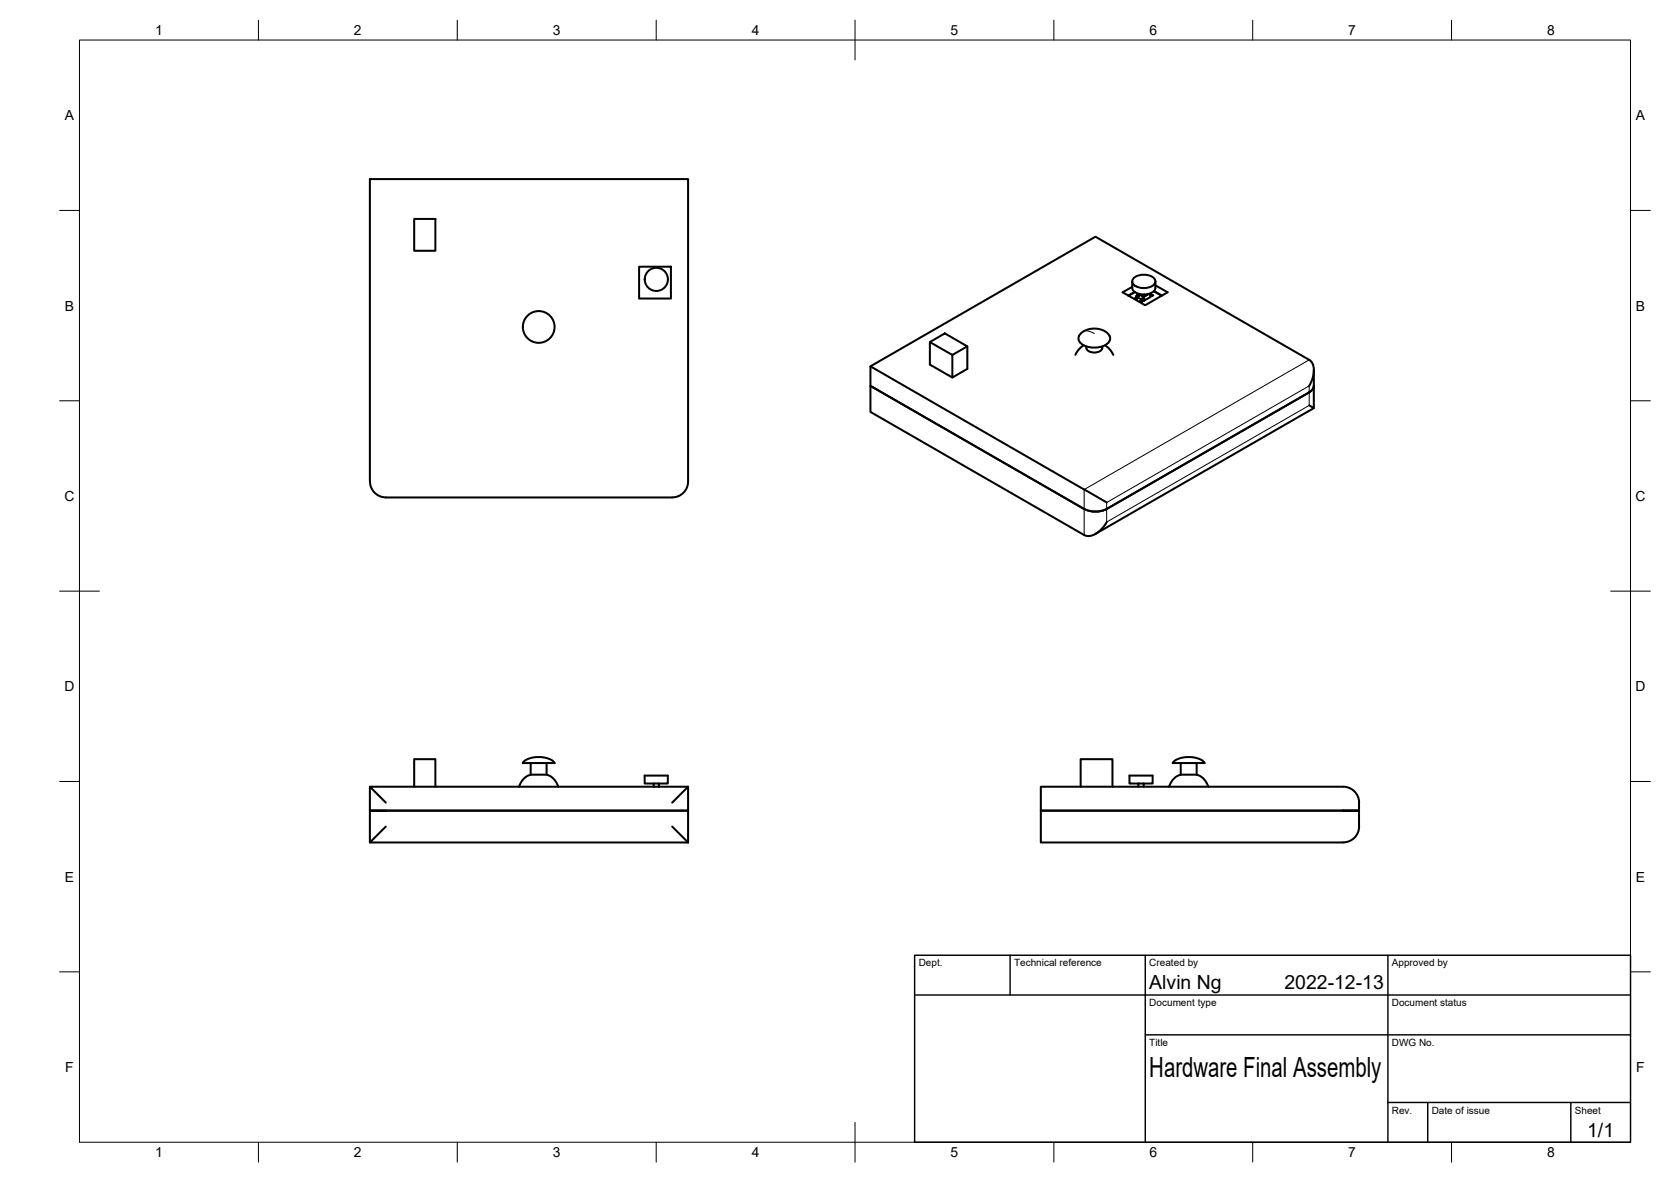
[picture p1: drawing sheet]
<svg xmlns="http://www.w3.org/2000/svg" width="420mm" height="297mm" viewBox="0 0 420 297" stroke-linecap="round" stroke-linejoin="round" font-family="sans-serif">
<!-- layer: Visible -->
<g fill="none" stroke="#000" stroke-width=".51">
<path d="M104.1 55h5.4v8h-5.4zM160.7 67h8v8h-8zM284.7 70.7v1.6a2.89 2.89 0 0 0 3.6 1.7 2.22 2.22 0 0 0 2.2-1.7v-1.6M285.1 69.9a3.9 3.9 0 0 1 5.3 .4 1.76 1.76 0 0 1-1.9 2l-1.2 .1a2.46 2.46 0 0 1-2.6-1.7zM285.3 73.4l-1.6 .9M285.4 73.4l-1.6 .9M285.4 75l.3 .1M285.4 75h.1M285.9 73.7l.1 .5-.6 .8M286 74.7l1 .6M286 74.7h.1M286 74.2l.2 .1"/>
<path d="M286.2 74.4l-.5 .7M286.2 74.4h.1M286.4 73.9l1.1 .6M286.7 75.7h.1M286.7 74l1 .4M287.3 75.4l.4 .2M287.4 74.1v.1M287.4 74.1h.4M287.5 74l-.1 .1M287.5 75.1l-.2-.1-.3 .1-.1 .5-.2 .1M287.5 75.1l-.2 .2-.1 .5-.2 .1-.3-.1M287.5 75.1h.1"/>
<path d="M287.5 74.5h.2M287.7 74l.1 .1M287.8 74.1v.1M288.4 74l-.7 .4M288.8 73.9l-1.1 .6M289.2 73.7v1l-1.5 .9M289.2 73.9l.3 .1v.3M289.4 74l-.2 .1M289.5 74.1l.3 .2-.3 .1-.3-.2M289.8 74.2v.1M290.1 73.2l2 1.1M290.2 73.1l2 1.2"/>
<path d="M290.5 71.7l3.1 1.8-5.7 3.2-5.6-3.2 2.4-1.4M218.9 92.1l56.5-32.6 53.8 30.9a3.5 3.5 0 0 1 1 3.9l-1 2.7M233.8 86v5.6l5.7 3.3 3.7-2.2v-5.7M233.8 86l3.8-2.2 5.6 3.2-3.7 2.2zM239.5 89.2v5.7M271.7 83.9l1.3-.9 1.3-.4h1.1l2.1 .4 1.3 1.2a1.59 1.59 0 0 1-.7 2.4 5.6 5.6 0 0 1-6.7-.8 1.45 1.45 0 0 1 .1-1.7zM272.5 86.8l-1.1 .8-1 1.6M273.2 87.1a1.56 1.56 0 0 0 2 1.5 1.56 1.56 0 0 0 2-1.5M277.8 86.8l1.1 .9 1 1.5M329.2 98.6l-50.9 29.3a6.3 6.3 0 0 1-5.7 0M330.3 93v9.6l-54.9 31.6M330.3 97l-.4 1-.7 .6"/>
<path d="M329.2 101.9l1.2 .7M97 125h72M97 125a4 4 0 0 1-4-4v-76h80v76a4 4 0 0 1-4 4M272.6 127.9l-53.7-30.9v6.5l53.7 31a3.5 3.5 0 0 0 3.9-1.1l1.8-2.2M278.3 126.3l-59.4-34.2v4.9l53.7 30.9M93 197.7v14h80M104.1 197.7v-6.9h5.4v6.9M131.7 191.4l.7-.5 1.2-.5 2.4-.1 2.5 .6 .9 .9h-8zM133.4 194.7h4M133.4 194.7l-1 .4-.8 .7-1.1 1.9M133.4 191.8v2.9M137.4 194.7l1.1 .4 .8 .7 1.1 1.9"/>
<path d="M137.4 191.8v2.9M162.1 194.9h5.8v2h-5.8zM164.5 196.9l-.2 .8M165.6 196.9l.1 .8M173 197.7h-80l4 4M271.7 197.7v-6.9h8v6.9M284 194.9h5.8v2h-5.8zM286.4 196.9l-.2 .8M287.5 196.9l.1 .8M295.1 191.4l.8-.5 1.2-.5 2.3-.1 2.5 .6 1 .9h-8zM296.9 194.7h4M296.9 194.7l-1.1 .4-.8 .7-1.1 1.9"/>
<path d="M296.9 191.8v2.9M300.9 194.7l1 .4 .8 .7 1.1 1.9M300.9 191.8v2.9M337.7 197.7h-76v6h76h-76v8h76M337.7 197.7a4 4 0 0 1 4 4v2h-4h4v4a4 4 0 0 1-4 4M97 207.7l-4 4M169 207.7l4 4M169 201.7l4-4v6h-80h80v8"/>
<circle cx="165" cy="70.2" r="2.91"/>
<circle cx="135.5" cy="82.2" r="4"/>
</g>
<!-- layer: Visible Narrow -->
<g fill="none" stroke="#000" stroke-width=".25">
<path d="M285.4 75l.3 .1zM285.5 75h.4zM285.5 75h.1M285.6 74.9h.1M285.7 75.1h.1M285.7 74.8h.1M285.7 74.8l-.1 .1M285.7 74.4l.2 .2v.3l-.2-.1zM285.7 74.4h.1M285.8 74.4h.1M285.8 74.3l-.1 .1M285.9 75l-.2 .1 .2-.1"/>
<path d="M285.9 75h.1M285.9 74.9h.1M285.9 74.9v.1M286 74.6h.1M286 73.8v.4M286 74.6v.1M286 74.6l-.1 .4M286 74.2l-.2 .1 .2 .2 .2-.2M286 74.5h.1M286 74.5l.2-.1-.2 .1M286 74.5v.1M286.1 74.5l-.1 .1"/>
<path d="M286.7 75.7l.2 .2zM286.7 75.7h.4zM286.7 75.7h.1M286.9 75.6h.1M287 75.8h.1zM287 75.8h.1M287 75.5h.1M287 75.5l-.1 .1M287 75.2l.2 .1v.3l-.2-.1zM287 75.2h.1M287 75.1h.1M287 75.1v.1"/>
<path d="M287.1 75.7h.1M287.2 75.6h.1M287.2 75.6l-.1 .1M287.2 75.7h.1M287.2 75.6v.1M287.2 75.3h.1M287.3 75.3h.1M287.3 75.3l-.1 .4M287.3 75l-.3 .1 .3 .1 .2-.1M287.3 75.2h.1M287.3 75.2l-.1 .1M287.3 75.2l.2-.1-.2 .1"/>
<path d="M287.3 75.2v.1M287.4 74.1h.4M287.5 74.4v1.2M287.5 74h.2M287.7 74.4v1.2M289.2 73.8v.9M289.2 73.9l.2 .1-.2 .1M289.3 74.2h.1M289.4 74h.1M289.4 74v.1M289.4 74l.1 .1M289.4 74.1l.1 .3-.3-.2"/>
<path d="M289.4 74l-.2 .1 .2-.1M289.5 74.1h.1M289.5 74h.1M289.5 74.1v.3M289.5 74h-.1M289.5 74v.3M289.5 74.3v.1M289.5 74.1l.3 .1M289.5 74.4h.1M289.5 74.3h.1M289.6 74.3l.2-.1-.3 .2M289.8 74.2l-.3 .1"/>
<path d="M289.8 74.2h.1M289.8 74.3h.1M272.5 83.2l.8-.1 .7 .2 1.1 .5M329.2 90.4l-56.6 32.6v11.5M278.3 126.3l50.9-29.3v4.9l-50.9 29.3z"/>
</g>
<!-- layer: Visible -->
<g fill="#000">
<circle cx="285.5" cy="75" r=".25"/>
<circle cx="285.7" cy="75.1" r=".25"/>
<circle cx="286" cy="74.2" r=".25"/>
<circle cx="286.2" cy="74.4" r=".25"/>
<circle cx="286.7" cy="75.7" r=".25"/>
<circle cx="287" cy="75.9" r=".25"/>
<circle cx="287.5" cy="75.1" r=".25"/>
<circle cx="289.5" cy="74.1" r=".25"/>
<circle cx="289.8" cy="74.2" r=".25"/>
</g>
<!-- layer: BORDER -->
<g fill="none" stroke="#000" stroke-width=".25">
<path d="M20 10.1h390v276.9h-390zM65 5.1v5M115 5.1v5M165 5.1v5M215 5.1v10M265 5.1v5M315 5.1v5M365 5.1v5M15 52.9h5M410 52.9h5M15 100.7h5M410 100.7h5"/>
<path d="M15 148.6h10M405 148.6h10M15 196.4h5M410 196.4h5M15 244.2h5M410 244.2h5M65 287v5M115 287v5M165 287v5M215 282.1v9.9M265 287v5M315 287v5"/>
<path d="M365 287v5"/>
</g>
<!-- layer: TITLEBLOCK -->
<path d="M230 240.1h180v46.9h-180zM230 250h180M254 240.1v9.9M288 240.1v46.9M349 240.1v46.9M288 260.1h122M349 277.1h61M359 277.1v9.9M395 277.1v9.9" fill="none" stroke="#000" stroke-width=".36"/>
<text font-size="7" x="289" y="270.6">Hardware Final Assembly</text>
<g font-size="4.9">
<text x="289" y="248.5">Alvin Ng</text>
<text x="323" y="248.5">2022-12-13</text>
<text x="399.1" y="285.7">1/1</text>
</g>
<g font-size="3.5">
<text x="39" y="8.8">1</text>
<text x="89" y="8.8">2</text>
<text x="139" y="8.8">3</text>
<text x="189" y="8.8">4</text>
<text x="239" y="8.8">5</text>
<text x="289" y="8.8">6</text>
<text x="339" y="8.8">7</text>
<text x="389" y="8.8">8</text>
<text x="16.3" y="30.2">A</text>
<text x="411.3" y="30.2">A</text>
<text x="16.3" y="78">B</text>
<text x="411.3" y="78">B</text>
<text x="16.2" y="125.9">C</text>
<text x="411.2" y="125.9">C</text>
<text x="16.2" y="173.7">D</text>
<text x="411.2" y="173.7">D</text>
<text x="16.3" y="221.6">E</text>
<text x="411.3" y="221.6">E</text>
<text x="16.4" y="269.4">F</text>
<text x="411.4" y="269.4">F</text>
<text x="39" y="290.8">1</text>
<text x="89" y="290.8">2</text>
<text x="139" y="290.8">3</text>
<text x="189" y="290.8">4</text>
<text x="239" y="290.8">5</text>
<text x="289" y="290.8">6</text>
<text x="339" y="290.8">7</text>
<text x="389" y="290.8">8</text>
</g>
<g font-size="2.5">
<text x="231" y="242.9">Dept.</text>
<text x="255" y="242.9">Technical reference</text>
<text x="289" y="242.9">Created by</text>
<text x="350" y="242.9">Approved by</text>
<text x="289" y="252.8">Document type</text>
<text x="350" y="252.8">Document status</text>
<text x="289" y="262.9">Title</text>
<text x="350" y="262.9">DWG No.</text>
<text x="350" y="279.9">Rev.</text>
<text x="360" y="279.9">Date of issue</text>
<text x="396" y="279.9">Sheet</text>
</g>
</svg>
